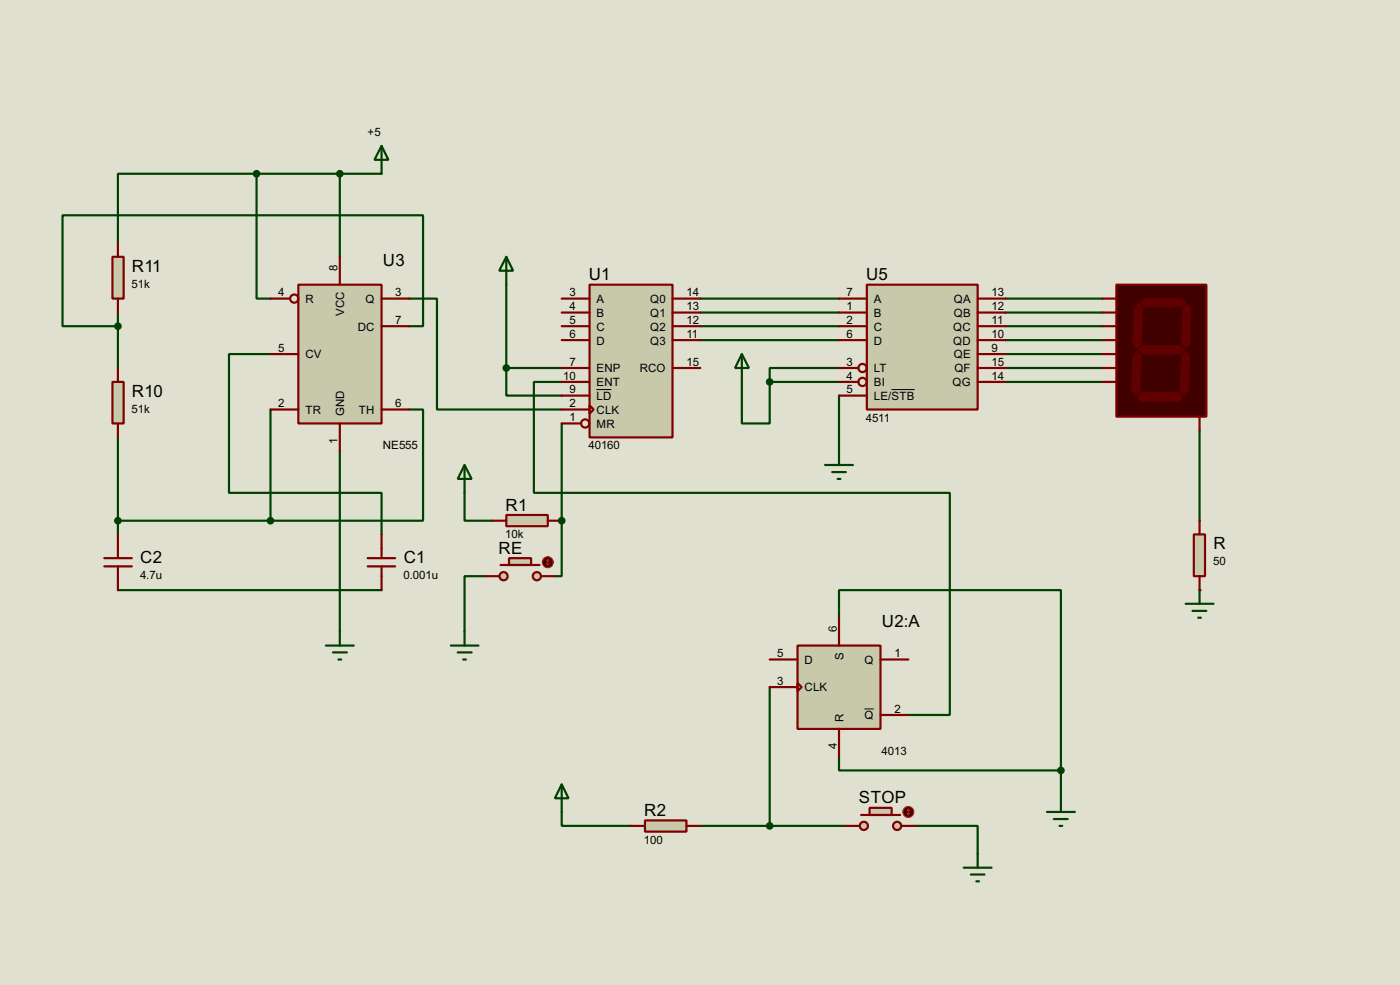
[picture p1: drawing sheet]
<svg xmlns="http://www.w3.org/2000/svg" width="256mm" height="180mm" viewBox="0 0 256 180" stroke-linecap="round" stroke-linejoin="round" font-family="sans-serif">
<path d="M0 0h256.5v180.3h-256.5z" fill="#e0e0d0"/>
<path d="M184.2 54.7h17.8M184.2 57.2h17.8M184.2 59.7h17.8M184.2 62.3h17.8M184.2 64.8h17.8M184.2 67.4h17.8M184.2 69.9h17.8M219.8 78.8v16.5" fill="none" stroke="#004000" stroke-width=".4"/>
<circle cx="219.8" cy="108" r=".2" fill="#004000"/>
<g fill="none" stroke="#004000" stroke-width=".4">
<path d="M47 31.8h-25.4v12.7M47 31.8v22.9h2.6M47 31.8h22.9M62.3 31.8v15.2M21.6 59.7h-10.1v-20.3h66v20.3h-2.5M21.6 57.2v10.2M75 54.7h5.1v20.3h22.8M92.8 52.1v15.3M128.3 54.7h25.4M128.3 57.2h25.4M128.3 59.7h25.4M49.6 64.8h-7.6v25.4h27.9v7.6"/>
<path d="M49.6 75v20.3M75 75h2.5v20.3h-27.9M92.8 67.4v5h10.1M92.8 67.4h10.1M102.9 77.5v17.8M128.3 62.3h25.4M135.9 69.9v7.6h5.1v-7.6M141 69.9h12.7M153.7 67.4h-12.7v2.5M153.7 72.4v10.2M21.6 80.1v17.7M21.6 95.3h28"/>
<path d="M62.3 82.6v33M85.1 90.2v5.1h5.1M21.6 108h48.3"/>
</g>
<circle cx="102.9" cy="95.3" r=".2" fill="#004000"/>
<path d="M102.9 69.9h-5.1v20.3h76.2v40.7h-7.6M102.9 95.3v10.2h-1.2M89 105.5h-3.9v10.1M153.7 113.1v-5.1h40.7v33M141 125.8v25.4M153.7 138.5v2.5h40.7M102.9 148.6v2.6h12.7M128.3 151.2h26.7M167.7 151.2h11.4v5.1M194.4 141v5.1" fill="none" stroke="#004000" stroke-width=".4"/>
<path d="M158.8 52.1h20.3v22.9h-20.3z" fill="#c8c8aa" stroke="#800000" stroke-width=".4"/>
<g fill="none" stroke="#800000" stroke-width=".4">
<path d="M153.7 54.7h5.1M153.7 57.2h5.1M153.7 59.7h5.1M179.1 54.7h5.1M179.1 57.2h5.1M179.1 59.7h5.1M153.7 62.3h5.1M153.7 67.4h3.6M153.7 69.9h3.6M153.7 72.4h5.1M179.1 62.3h5.1M179.1 67.4h5.1"/>
<path d="M179.1 69.9h5.1M179.1 64.8h5.1"/>
<circle cx="158" cy="67.4" r=".75"/>
<circle cx="158" cy="69.9" r=".75"/>
</g>
<path d="M163.3 71.3h4.3" fill="none" stroke="#000" stroke-width=".18"/>
<path d="M54.7 52.1h15.2v25.4h-15.2z" fill="#c8c8aa" stroke="#800000" stroke-width=".4"/>
<g fill="none" stroke="#800000" stroke-width=".4">
<path d="M49.6 54.7h3.5M62.3 47v5.1M69.9 54.7h5.1M69.9 59.7h5.1M49.6 75h5.1M49.6 64.8h5.1M62.3 77.5v5.1M69.9 75h5.1"/>
<circle cx="53.9" cy="54.7" r=".75"/>
</g>
<path d="M108 52.1h15.2v28h-15.2z" fill="#c8c8aa" stroke="#800000" stroke-width=".4"/>
<g fill="none" stroke="#800000" stroke-width=".4">
<path d="M102.9 54.7h5.1M102.9 57.2h5.1M102.9 59.7h5.1M123.2 54.7h5.1M123.2 57.2h5.1M123.2 59.7h5.1M102.9 62.3h5.1M102.9 67.4h5.1M102.9 69.9h5.1M102.9 72.4h5.1M102.9 75h5.1M102.9 77.5h3.6"/>
<path d="M108 74.2l.8 .8-.8 .7zM123.2 62.3h5.1M123.2 67.4h5.1"/>
<circle cx="107.2" cy="77.5" r=".75"/>
</g>
<path d="M109.3 71.3h2.7" fill="none" stroke="#000" stroke-width=".18"/>
<path d="M204.5 52.1h16.5v24.2h-16.5z" fill="#400000" stroke="#800000" stroke-width=".4"/>
<g fill="#600000" stroke="#600000" stroke-width=".18">
<path d="M208.8 55.4l.8-.7h6.9l.7 .7-.7 .8h-6.9z" fill-rule="evenodd"/>
<path d="M216.7 56.4l.8-.7 .7 .7-.2 6.6-.8 .8-.7-.8z" fill-rule="evenodd"/>
<path d="M208.6 64.1l.8-.8h6.8l.8 .8-.8 .7h-6.8z" fill-rule="evenodd"/>
<path d="M207.8 56.4l.8-.7 .8 .7-.3 6.6-.8 .8-.7-.8z" fill-rule="evenodd"/>
<path d="M216.5 65.1l.7-.8 .8 .8-.3 6.6-.7 .7-.8-.7z" fill-rule="evenodd"/>
<path d="M208.3 72.7l.8-.8h6.9l.7 .8-.7 .8h-6.9z" fill-rule="evenodd"/>
<path d="M208.3 64.3l.8 .8-.3 6.6-.7 .7-.8-.7 .3-6.6z" fill-rule="evenodd"/>
</g>
<path d="M202 54.7h2.5M202 57.2h2.5M202 59.7h2.5M202 62.3h2.5M202 64.8h2.5M202 67.4h2.5M202 69.9h2.5M219.8 76.3v2.5" fill="none" stroke="#800000" stroke-width=".4"/>
<path d="M217.2 110.5h5.1M218.5 111.8h2.5M219.5 113.1h.5M219.8 108v2.5" fill="none" stroke="#004000" stroke-width=".4"/>
<path d="M218.7 97.8h2.1v7.7h-2.1z" fill="#c8c8aa" stroke="#800000" stroke-width=".4"/>
<path d="M219.8 95.3v2.5M219.8 105.5v2.5" fill="none" stroke="#800000" stroke-width=".4"/>
<path d="M92.8 47l1.2 2.6h-2.5zM92.8 47v5.1M135.9 64.8l1.3 2.6h-2.5zM135.9 64.8v5.1M151.2 85.1h5.1M152.5 86.4h2.5M153.5 87.7h.5M153.7 82.6v2.5" fill="none" stroke="#004000" stroke-width=".4"/>
<g fill="#004000" stroke="#004000" stroke-width=".4">
<circle cx="141" cy="69.9" r=".5"/>
<circle cx="92.7" cy="67.4" r=".5"/>
</g>
<path d="M146.1 118.2h15.2v15.2h-15.2z" fill="#c8c8aa" stroke="#800000" stroke-width=".4"/>
<path d="M153.7 113.1v5.1M141 120.7h5.1M141 125.8h5.1M146.1 125l.8 .8-.8 .7zM153.7 133.4v5.1M161.3 120.7h5.1M161.3 130.9h5.1" fill="none" stroke="#800000" stroke-width=".4"/>
<path d="M158.4 129.8h1.7" fill="none" stroke="#000" stroke-width=".18"/>
<path d="M20.6 47h2.1v7.7h-2.1z" fill="#c8c8aa" stroke="#800000" stroke-width=".4"/>
<path d="M21.6 44.5v2.5M21.6 54.7v2.5" fill="none" stroke="#800000" stroke-width=".4"/>
<path d="M20.6 69.9h2.1v7.6h-2.1z" fill="#c8c8aa" stroke="#800000" stroke-width=".4"/>
<path d="M21.6 67.4v2.5M21.6 77.5v2.6M21.6 97.8v4.4M69.9 97.8v4.4M19.1 102.2h5.1M19.1 103.7h5.1M21.6 103.7v4.3M67.4 102.2h5M67.4 103.7h5M69.9 103.7v4.3" fill="none" stroke="#800000" stroke-width=".4"/>
<path d="M69.9 26.7l1.3 2.6h-2.6zM69.9 26.7v5.1M59.7 118.2h5.1M61 119.4h2.6M62.3 115.6v2.6M62 120.7h.5" fill="none" stroke="#004000" stroke-width=".4"/>
<g fill="#004000" stroke="#004000" stroke-width=".4">
<circle cx="62.2" cy="31.8" r=".5"/>
<circle cx="47" cy="31.8" r=".5"/>
<circle cx="21.6" cy="59.7" r=".5"/>
<circle cx="49.5" cy="95.3" r=".5"/>
<circle cx="21.6" cy="95.3" r=".5"/>
</g>
<path d="M92.8 94.3h7.6v2h-7.6z" fill="#c8c8aa" stroke="#800000" stroke-width=".4"/>
<path d="M90.2 95.3h2.6M100.4 95.3h2.5" fill="none" stroke="#800000" stroke-width=".4"/>
<path d="M85.1 85.1l1.3 2.6h-2.5zM85.1 85.1v5.1" fill="none" stroke="#004000" stroke-width=".4"/>
<g fill="#c8c8aa" stroke="#800000" stroke-width=".4">
<circle cx="98.3" cy="105.5" r=".75"/>
<circle cx="92.2" cy="105.5" r=".75"/>
</g>
<path d="M91.7 103.4h7.2" fill="none" stroke="#800000" stroke-width=".4"/>
<path d="M93.3 102.2h4v1.2h-4z" fill="#c8c8aa" stroke="#800000" stroke-width=".4"/>
<path d="M89 105.5h2.5M99.1 105.5h2.6" fill="none" stroke="#800000" stroke-width=".4"/>
<circle cx="100.3" cy="102.9" r="1" fill="#400000" stroke="#f00" stroke-width=".2"/>
<path d="M100.1 103.2l.3 .2M100.4 102.4v1M100.4 102.4l-.3 .3M100.4 102.4l.2 .3M100.6 103.2l-.2 .2" fill="none" stroke="#f00" stroke-width=".2"/>
<path d="M82.6 118.2h5.1M83.9 119.4h2.5M85.1 115.6v2.6M84.9 120.7h.5M176.6 158.8h5.1M179.1 156.3v2.5M191.8 148.6h5.1M193.1 149.9h2.5M194.1 151.2h.5M194.4 146.1v2.5M177.9 160.1h2.5M178.9 161.3h.5" fill="none" stroke="#004000" stroke-width=".4"/>
<g fill="#004000" stroke="#004000" stroke-width=".4">
<circle cx="102.9" cy="95.3" r=".5"/>
<circle cx="194.3" cy="141" r=".5"/>
</g>
<path d="M118.2 150.2h7.6v2h-7.6z" fill="#c8c8aa" stroke="#800000" stroke-width=".4"/>
<path d="M115.6 151.2h2.6M125.8 151.2h2.5" fill="none" stroke="#800000" stroke-width=".4"/>
<path d="M102.9 143.6l1.3 2.5h-2.5zM102.9 143.6v5" fill="none" stroke="#004000" stroke-width=".4"/>
<g fill="#c8c8aa" stroke="#800000" stroke-width=".4">
<circle cx="164.3" cy="151.2" r=".75"/>
<circle cx="158.2" cy="151.2" r=".75"/>
</g>
<path d="M157.8 149.2h7.1" fill="none" stroke="#800000" stroke-width=".4"/>
<path d="M159.3 147.9h4.1v1.3h-4.1z" fill="#c8c8aa" stroke="#800000" stroke-width=".4"/>
<path d="M155 151.2h2.5M165.2 151.2h2.5" fill="none" stroke="#800000" stroke-width=".4"/>
<circle cx="166.4" cy="148.6" r="1" fill="#400000" stroke="#f00" stroke-width=".2"/>
<path d="M166.2 148.9l.2 .3M166.4 148.1v1.1M166.4 148.1l-.2 .3M166.4 148.1l.3 .3M166.7 148.9l-.3 .3" fill="none" stroke="#f00" stroke-width=".2"/>
<circle cx="141" cy="151.2" r=".5" fill="#004000" stroke="#004000" stroke-width=".4"/>
<g font-size="3.5">
<text x="24.2" y="49.7">R11</text>
<text x="70.2" y="48.7">U3</text>
<text x="107.9" y="51.3">U1</text>
<text x="158.7" y="51.3">U5</text>
<text x="24.2" y="72.6">R10</text>
<text x="92.6" y="93.5">R1</text>
<text x="91.3" y="101.4">RE</text>
<text x="222.3" y="100.5">R</text>
<text x="25.7" y="103.1">C2</text>
<text x="74" y="103.1">C1</text>
<text x="161.6" y="114.8">U2:A</text>
<text x="118" y="149.4">R2</text>
<text x="157.4" y="147.1">STOP</text>
</g>
<g font-size="2.4">
<text x="67.4" y="25">+5</text>
<text x="24.1" y="52.6">51k</text>
<text x="61.9" y="49.6" transform="rotate(-90 61.9 49.6)">8</text>
<text x="51" y="54.3">4</text>
<text x="55.9" y="55.4">R</text>
<text x="63.1" y="57.9" transform="rotate(-90 63.1 57.9)">VCC</text>
<text x="66.9" y="55.4">Q</text>
<text x="72.4" y="59.3">7</text>
<text x="72.4" y="54.3">3</text>
<text x="104.3" y="54.3">3</text>
<text x="104.3" y="56.8">4</text>
<text x="104.3" y="59.3">5</text>
<text x="109.3" y="55.4">A</text>
<text x="109.3" y="58">B</text>
<text x="119.1" y="55.4">Q0</text>
<text x="119.1" y="58">Q1</text>
<text x="125.8" y="54.3">14</text>
<text x="125.8" y="56.8">13</text>
<text x="125.8" y="59.3">12</text>
<text x="155.1" y="54.3">7</text>
<text x="155.1" y="56.8">1</text>
<text x="155.1" y="59.3">2</text>
<text x="160.1" y="55.4">A</text>
<text x="160.1" y="58">B</text>
<text x="174.7" y="55.4">QA</text>
<text x="174.7" y="58">QB</text>
<text x="181.7" y="54.3">13</text>
<text x="181.7" y="56.8">12</text>
<text x="181.7" y="59.3">11</text>
<text x="51" y="64.4">5</text>
<text x="55.9" y="65.6">CV</text>
<text x="65.5" y="60.5">DC</text>
<text x="104.3" y="61.9">6</text>
<text x="109.3" y="60.5">C</text>
<text x="109.3" y="63.1">D</text>
<text x="119.1" y="60.5">Q2</text>
<text x="119.1" y="63.1">Q3</text>
<text x="125.8" y="61.9">11</text>
<text x="155.1" y="61.9">6</text>
<text x="160.1" y="60.5">C</text>
<text x="160.1" y="63.1">D</text>
<text x="174.6" y="60.5">QC</text>
<text x="174.6" y="63.1">QD</text>
<text x="174.7" y="65.6">QE</text>
<text x="181.7" y="61.9">10</text>
<text x="181.7" y="64.4">9</text>
<text x="103.2" y="69.5">10</text>
<text x="104.3" y="67">7</text>
<text x="104.3" y="72">9</text>
<text x="109.3" y="68.1">ENP</text>
<text x="109.3" y="70.7">ENT</text>
<text x="117.2" y="68.1">RCO</text>
<text x="125.8" y="67">15</text>
<text x="155.1" y="67">3</text>
<text x="155.1" y="69.5">4</text>
<text x="155.1" y="72">5</text>
<text x="160.1" y="68.1">LT</text>
<text x="160.1" y="70.7">BI</text>
<text x="174.5" y="70.7">QG</text>
<text x="174.8" y="68.1">QF</text>
<text x="181.7" y="67">15</text>
<text x="181.7" y="69.5">14</text>
<text x="24.1" y="75.5">51k</text>
<text x="51" y="74.6">2</text>
<text x="55.9" y="75.8">TR</text>
<text x="63.1" y="76.2" transform="rotate(-90 63.1 76.2)">GND</text>
<text x="65.7" y="75.8">TH</text>
<text x="72.4" y="74.6">6</text>
<text x="104.3" y="74.6">2</text>
<text x="104.3" y="77.1">1</text>
<text x="109.3" y="73.2">LD</text>
<text x="109.3" y="75.8">CLK</text>
<text x="158.6" y="77.2">4511</text>
<text x="160.1" y="73.2">LE/STB</text>
<text x="61.9" y="81.2" transform="rotate(-90 61.9 81.2)">1</text>
<text x="70.1" y="82.2">NE555</text>
<text x="107.8" y="82.2">40160</text>
<text x="109.3" y="78.3">MR</text>
<text x="92.6" y="98.5">10k</text>
<text x="25.7" y="106">4.7u</text>
<text x="73.9" y="106">0.001u</text>
<text x="222.3" y="103.5">50</text>
<text x="153.3" y="115.6" transform="rotate(-90 153.3 115.6)">6</text>
<text x="142.4" y="120.3">5</text>
<text x="142.4" y="125.4">3</text>
<text x="147.4" y="121.5">D</text>
<text x="154.5" y="120.8" transform="rotate(-90 154.5 120.8)">S</text>
<text x="158.4" y="121.5">Q</text>
<text x="163.9" y="120.3">1</text>
<text x="147.4" y="126.6">CLK</text>
<text x="158.4" y="131.7">Q</text>
<text x="163.9" y="130.5">2</text>
<text x="153.3" y="137.1" transform="rotate(-90 153.3 137.1)">4</text>
<text x="154.5" y="132.1" transform="rotate(-90 154.5 132.1)">R</text>
<text x="161.5" y="138.1">4013</text>
<text x="118" y="154.4">100</text>
</g>
</svg>
